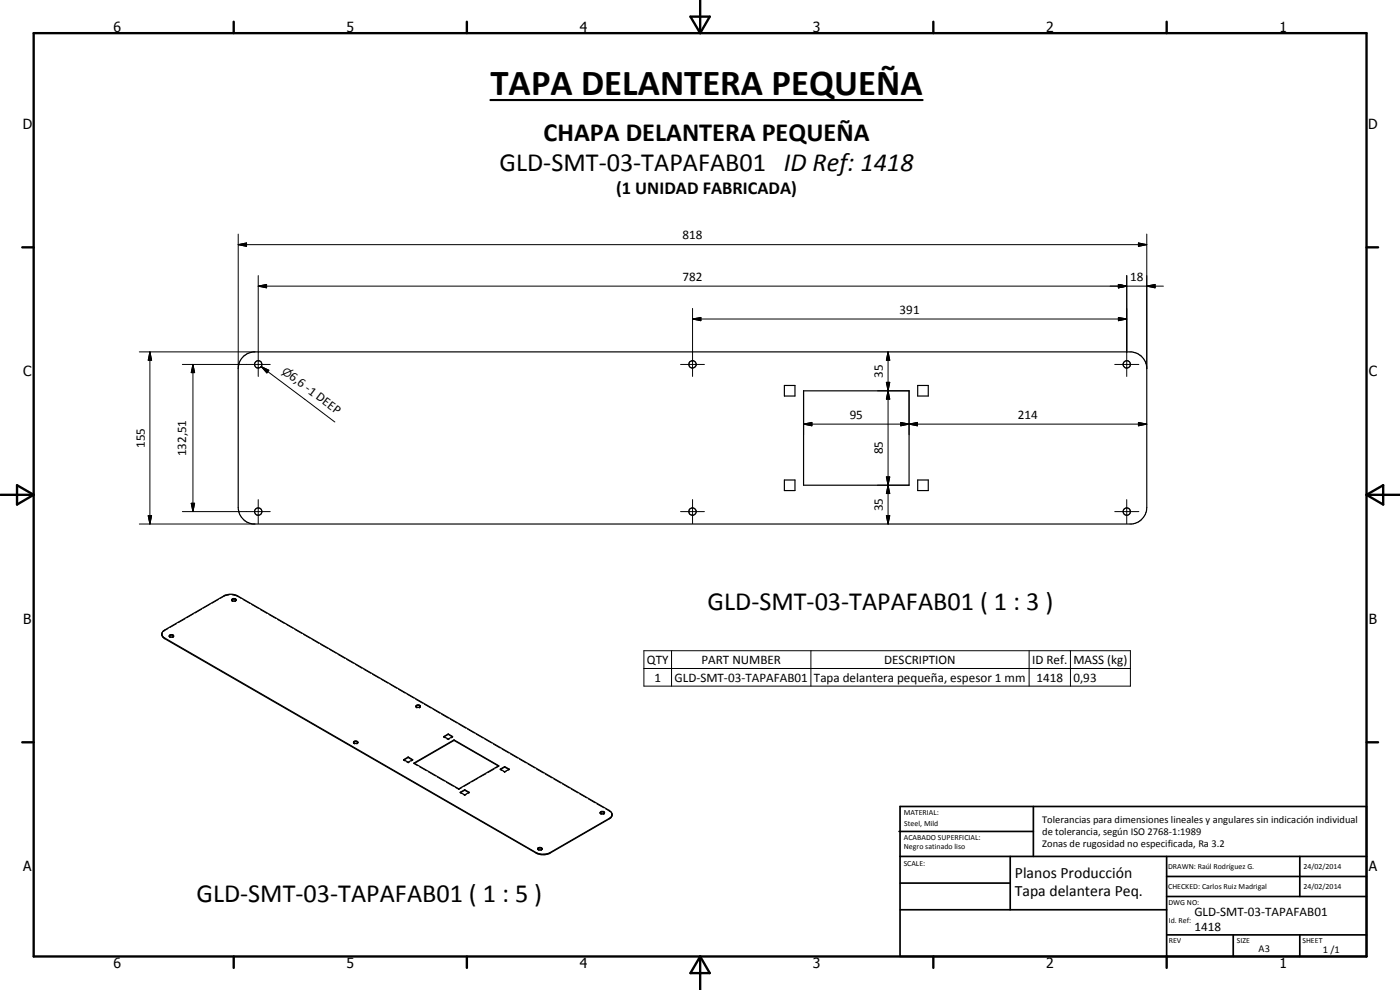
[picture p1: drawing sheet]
<svg xmlns="http://www.w3.org/2000/svg" width="420mm" height="297mm" viewBox="0 0 420 297" stroke-linecap="round" stroke-linejoin="round" font-family="sans-serif">
<g fill="none" stroke="#000" stroke-width=".35">
<path d="M73.1 106.8a5.2 5.2 0 0 1 2.9-1.2h263.7a5 5 0 0 1 4.5 5v41.7a5 5 0 0 1-4.5 4.9h-263.7a5 5 0 0 1-4.5-4.9v-41.7l.4-2.1zM235.4 115.7h3.2v3.1h-3.2zM241.2 117.3h31.6v28.3h-31.6zM275.4 115.7h3.2v3.1h-3.2zM235.4 144h3.2v3.2h-3.2zM275.4 144h3.2v3.2h-3.2zM69.5 179.9a.7 .7 0 0 1 .7-.3 .7 .7 0 0 1 .6 .5 .73 .73 0 0 1-1.3-.2zM48.5 190.2l.7 1.1 111.7 64.5a4.6 4.6 0 0 0 4.2 0l17.7-10.2 .9-1M49 189.4l18.1-10.6a4.5 4.5 0 0 1 4.3 0l111.4 64.3a1.4 1.4 0 0 1 .9 1.3 1.4 1.4 0 0 1-.9 1.3l-17.7 10.2a4.6 4.6 0 0 1-4.2 0l-111.5-64.3a1.4 1.4 0 0 1-.4-2.2zM50.8 190.9a.75 .75 0 0 1 1.3 0M50.9 190.6a.69 .69 0 0 1 .7-.2 .69 .69 0 0 1 .5 .5 .7 .7 0 0 1-.7 .3 .7 .7 0 0 1-.5-.6zM69.5 180l.6-.3 .7 .3"/>
<path d="M124.9 212l.5-.3 .7 .3M124.9 211.7a.67 .67 0 0 1 .7-.2 .67 .67 0 0 1 .5 .5 .74 .74 0 0 1-1.3-.2zM106.1 222.8a.82 .82 0 0 1 1.3 0M106.2 222.5l.6-.2 .6 .3a.68 .68 0 0 1-.6 .5 .68 .68 0 0 1-.7-.5zM121.1 227.9l1.4-.8 1.4 .8-1.4 .8zM122.5 227.3l-1.2 .7M122.5 227.1v.2M122.5 227.3l1.2 .7M124.2 228.9l12.1-6.9 13.4 7.7-12 7zM133.2 221l1.3-.8 1.3 .8-1.3 .7zM134.5 220.3l-1.2 .8M134.5 220.2v.1"/>
<path d="M134.5 220.3l1.2 .8M136.3 222.2l-11.9 6.8M136.3 222v.2M136.3 222.2l13.3 7.6M138.1 237.7l1.4-.8 1.3 .8-1.3 .8zM139.5 237.1l-1.3 .7M139.5 236.9v.2M139.5 237.1l1.2 .7M150.1 230.8l1.4-.8 1.3 .8-1.3 .8zM151.5 230.2l-1.2 .6M151.5 230v.2M151.5 230.2l1.2 .6"/>
<path d="M161.4 254.7l.3-.3h.6l.4 .3M161.4 254.4a.64 .64 0 0 1 .8-.2 .64 .64 0 0 1 .4 .6l-.7 .2-.5-.2zM180.2 243.9a.81 .81 0 0 1 1.2 0M180.2 243.6l1-.1a.51 .51 0 0 1-.1 .7 .51 .51 0 0 1-.7-.1l-.2-.1z"/>
<circle cx="77.5" cy="109.3" r="1.1"/>
<circle cx="207.8" cy="109.3" r="1.08"/>
<circle cx="338.2" cy="109.3" r="1.1"/>
<circle cx="77.5" cy="153.5" r="1.11"/>
<circle cx="207.8" cy="153.5" r="1.11"/>
<circle cx="338.2" cy="153.5" r="1.1"/>
</g>
<g fill="none" stroke="#000" stroke-width=".3">
<path d="M71.5 73.4l2.5-.5v1zM71.5 73.4h272.7M71.5 70.2v40.4M341.7 72.9l2.5 .5-2.5 .5zM344.2 70.2v40.4M77.5 85.9l2.5-.6v1.1zM77.5 82.7v30.2M77.5 85.9h271.7M207.8 95.7l2.5-.5v1zM207.8 92.5v20.4M207.8 95.7h130.3M335.6 85.3l2.5 .6-2.5 .5z"/>
<path d="M335.6 95.2l2.5 .5-2.5 .5zM338.1 82.7v30.2M344.2 85.9l2.5-.6v1.1zM41.8 105.6h34.7M45 105.6l.5 2.5h-1zM45 105.6v51.6M54.7 109.3h26.4M57.9 109.3l.5 2.5h-1zM57.9 109.3v44.2M78.4 110l2.3 1.1-.6 .8zM78.4 110l22.1 16.6M204.2 109.3h7.2"/>
<path d="M241.2 117.3v13.1M263.3 117.3h9.5v13.1M266 114.7h1l-.5 2.6zM266 114.7h1l-1 5.1h1zM266.5 117.3l.5 2.5h-1zM266.5 105.6l.5 2.5h-1zM266.5 105.6v51.6M334.5 109.3h7.3M241.2 127.3l2.5-.6v1.1zM241.2 127.3h103M270.3 126.7l2.5 .6-2.5 .5zM270.3 126.7l5 1.1v-1.1l-5 1.1z"/>
<path d="M272.8 127.3l2.5-.6v1.1zM341.7 126.7l2.5 .6-2.5 .5zM41.8 157.2h34.7M44.5 154.7h1l-.5 2.5zM54.7 153.5h26.4M57.4 151h1l-.5 2.5zM77.5 149.9v7.2M204.2 153.5h7.2M207.8 149.9v7.2M263.3 145.6h9.5M266 143.1h1l-.5 2.5zM266 154.7h1l-.5 2.5z"/>
<path d="M266 143.1l1 5h-1l1-5zM266.5 145.6l.5 2.5h-1zM334.5 153.5h7.3M338.1 149.9v7.2M65.6 179.8l-2 1.2M68.8 178.5l-1.4 .3-1.3 .7M69.5 180l.4 .5M69.7 178.5l1.4 .3 1.3 .8M70.9 180h.1M72.9 179.9l2.1 1.2M48.7 189.9l-.2 .5M50.4 188.6l-1.4 .9"/>
<path d="M50.8 191l.3 .3M50.8 190.8v.1M50.8 190.9v.1M51.1 191.3h.1M52.1 190.8l-.3 .5M53 187.1l-2 1.2M55.5 185.7l-2 1.1M58 184.2l-2 1.2M60.5 182.8l-2 1.1M63.1 181.3l-2.1 1.2M70.5 180.5h.1M70.8 180l-.2 .5"/>
<path d="M75.5 181.4l2.1 1.1M78.1 182.9l2.1 1.2M80.7 184.4l2.1 1.1M83.3 185.8l2.1 1.3M85.9 187.3l2.1 1.2M88.5 188.8l2 1.2M91 190.3l2.1 1.2M93.6 191.8l2.1 1.2M96.2 193.3l2.1 1.2M98.8 194.8l2.1 1.2M101.4 196.3l2.1 1.2M104 197.8l2.1 1.2"/>
<path d="M106.6 199.3l2.1 1.2M193.2 195.2h146v10.7h-146zM201.5 195.2v10.7M243.4 195.2v10.7M308.9 195.2v10.7M321.3 195.2v10.7M109.2 200.8l2.1 1.2M111.8 202.3l2.1 1.2M114.4 203.8l2 1.2M117 205.3l2 1.2M119.6 206.8l2 1.2M122.2 208.3l2 1.2"/>
<path d="M124.7 209.8l2.1 1.2M124.8 211.9v.1M124.9 212l.2 .4M125.1 212.4h.1M126.1 211.9v.3l-.3 .2M127.3 211.3l2.1 1.2M130 212.8l2 1.2M132.5 214.3l2.1 1.2M135.1 215.8l2.1 1.2M137.7 217.3l2.1 1.2M140.3 218.7l2.1 1.3M193.2 200.6h146"/>
<path d="M106.1 222.9l.4 .3M106.1 222.7v.2M106.1 222.8v.1M107.4 222.7l-.4 .5M121.1 227.9v.2M121.1 228.1l.5 .2M121.2 228l-.1 .1M121.2 228h.1M122 228.6l.5 .3M122.5 228.7v.2M122.9 228.6l-.4 .3M123.7 228h.1"/>
<path d="M123.8 228l.1 .1M123.9 227.9v.2M123.9 228.1l-.5 .2M124.2 228.9v.2M124.2 229.1l1.1 .6M124.3 229.1h-.1M124.4 229h.1M125.9 230l2.1 1.3M128.6 231.6l2.1 1.2M131.2 233.1l2.2 1.3M133.2 221h.1M133.2 221.1l.4 .3"/>
<path d="M133.3 221.1h.1M133.9 234.7l2.2 1.2M134.1 221.7l.4 .2M134.5 221.7v.1M134.5 221.9h.1M134.9 221.7l-.4 .2M135.7 221.1h.1M135.8 221h.1M135.8 221.1h.1M135.8 221.1l-.4 .3M136.6 236.2l1.1 .7M137.7 236.7v.2"/>
<path d="M138.1 237.7h.1M138.1 237.8v.1M138.1 237.9l.4 .2M138.2 237.8h.1M138.6 236.3l-.9 .6M139 238.4l.5 .2M139.5 238.5v.1M139.9 238.4l-.4 .2M140.7 237.8h.1M140.7 237.9h.1M140.8 237.7h.1M140.8 237.9l-.4 .2"/>
<path d="M141 234.9l-1.9 1.1M142.9 220.3l2.1 1.1M143.5 233.5l-1.9 1.1M145.5 221.7l2.1 1.2M145.9 232.2l-2 1M148.1 223.3l2 1.2M148.3 230.8l-2 1.1M149.6 229.8v.1M149.7 229.7v.1M149.7 229.9h.1M149.7 229.9l-1 .6M150.1 230.8h.1"/>
<path d="M150.1 230.9h.1M150.1 230.9l.5 .3M150.3 230.8l-.2 .1M150.7 224.7l2 1.2M151 231.4l.5 .3M151.5 231.6v.1M151.9 231.4l-.4 .3M152.7 230.8l.1 .1M152.8 230.8h.1M152.8 230.9h.1M152.8 230.9l-.5 .3M153.2 226.2l2.2 1.3"/>
<path d="M155.9 227.8l2 1.1M158.4 229.2l2.1 1.2M161 230.8l2.1 1.1M163.6 232.2l2.1 1.2M166.2 233.7l2.1 1.2M168.8 235.2l2.1 1.2M171.4 236.7l2.1 1.2M174 238.2l2.1 1.2M176.6 239.7l2 1.2M161.4 254.8l.3 .3M161.4 254.6v.1M161.4 254.8h.1"/>
<path d="M161.4 254.7v.1M162.7 254.6l-.4 .5M179.1 241.2l2.2 1.2M180.1 244l.4 .3M180.1 243.8v.2M180.2 243.9l-.1 .1M181.1 244.3h.1M181.4 243.8l-.3 .5M181.8 242.7l1.4 .9M183.5 244l.2 .5"/>
</g>
<g fill="none" stroke="#000" stroke-width=".71">
<path d="M10.1 9.9h400v277.1h-400zM70.1 6.5v3.4M140.1 6.5v3.4M207.2 5h5.8l-2.9 4.9zM210.1 0v9.9M280.1 6.5v3.4M350.1 6.5v3.4M6.7 74.2h3.4M410.1 74.2h3.5M.1 148.5h10M5.1 145.6l5 2.9-5 2.9zM410.1 148.5h10"/>
<path d="M410.1 148.5l5-2.9v5.8zM6.7 222.7h3.4M410.1 222.7h3.5M70.1 287v3.4M140.1 287v3.4M210.1 287v10M210.1 287l2.9 5h-5.8zM280.1 287v3.4M350.1 287v3.4"/>
</g>
<g fill="none" stroke="#000" stroke-width=".51">
<path d="M269.8 249.5h40.3M270.1 242h140v45h-140zM270.1 257h140M303.2 257v16M310.1 242v15M350.1 257v30M390.1 257v12M270.1 265h33.1M270.1 273h80M350.1 269h60M350.1 263h60M350.1 280.5h60"/>
<path d="M370.1 280.5v6.5M390.1 280.5v6.5"/>
</g>
<path d="M147.2 30h129.7" fill="none" stroke="#000" stroke-width=".63"/>
<g fill="#000">
<path d="M71.5 73.4l2.5-.5v1zM341.7 72.9l2.5 .5-2.5 .5zM77.5 85.9l2.5-.6v1.1zM207.8 95.7l2.5-.5v1zM335.6 85.3l2.5 .6-2.5 .5zM335.6 95.2l2.5 .5-2.5 .5zM344.2 85.9l2.5-.6v1.1zM45 105.6l.5 2.5h-1zM57.9 109.3l.5 2.5h-1zM78.4 110l2.3 1.1-.6 .8zM266 114.7h1l-.5 2.6zM266.5 117.3l.5 2.5h-1z"/>
<path d="M266.5 105.6l.5 2.5h-1zM241.2 127.3l2.5-.6v1.1zM270.3 126.7l2.5 .6-2.5 .5zM272.8 127.3l2.5-.6v1.1zM341.7 126.7l2.5 .6-2.5 .5zM44.5 154.7h1l-.5 2.5zM57.4 151h1l-.5 2.5zM266 143.1h1l-.5 2.5zM266 154.7h1l-.5 2.5zM266.5 145.6l.5 2.5h-1z"/>
</g>
<text font-size="11" x="147.2" y="28.5">TAPA DELANTERA PEQUEÑA</text>
<g font-size="7.9">
<text x="163.1" y="42.2">CHAPA DELANTERA PEQUEÑA</text>
<text x="149.9" y="51.2">GLD-SMT-03-TAPAFAB01 ID Ref: 1418</text>
<text x="212.3" y="182.9">GLD-SMT-03-TAPAFAB01 ( 1 : 3 )</text>
<text x="59" y="270.8">GLD-SMT-03-TAPAFAB01 ( 1 : 5 )</text>
</g>
<text font-size="5.5" x="184.9" y="58.3">(1 UNIDAD FABRICADA)</text>
<g font-size="4.7">
<text x="304.6" y="263.5">Planos Producción</text>
<text x="304.6" y="268.9">Tapa delantera Peq.</text>
</g>
<g font-size="4.2">
<text x="34" y="9.6">6</text>
<text x="104" y="9.6">5</text>
<text x="174" y="9.6">4</text>
<text x="244" y="9.6">3</text>
<text x="314" y="9.6">2</text>
<text x="384" y="9.6">1</text>
<text x="6.8" y="38.7">D</text>
<text x="410.6" y="38.7">D</text>
<text x="7" y="112.9">C</text>
<text x="410.8" y="112.9">C</text>
<text x="7" y="187.1">B</text>
<text x="410.8" y="187.1">B</text>
<text x="7" y="261.4">A</text>
<text x="410.8" y="261.4">A</text>
<text x="34" y="290.4">6</text>
<text x="104" y="290.4">5</text>
<text x="174" y="290.4">4</text>
<text x="244" y="290.4">3</text>
<text x="314" y="290.4">2</text>
<text x="384" y="290.4">1</text>
</g>
<g font-size="3.9">
<text x="204.8" y="71.8">818</text>
<text x="204.8" y="84.3">782</text>
<text x="339.2" y="84.3">18</text>
<text x="270" y="94.2">391</text>
<text x="86.6" y="113.5" transform="rotate(37 86.6 113.5)">6,6 -1 DEEP</text>
<text x="265" y="113.5" transform="rotate(-90 265 113.5)">35</text>
<text x="255" y="125.7">95</text>
<text x="305.5" y="125.7">214</text>
<text x="43.5" y="134.5" transform="rotate(-90 43.5 134.5)">155</text>
<text x="55.9" y="136.9" transform="rotate(-90 55.9 136.9)">132,51</text>
<text x="265" y="136.3" transform="rotate(-90 265 136.3)">85</text>
<text x="265" y="153.4" transform="rotate(-90 265 153.4)">35</text>
<text x="194.2" y="199.2">QTY</text>
<text x="210.5" y="199.2">PART NUMBER</text>
<text x="265.4" y="199.2">DESCRIPTION</text>
<text x="309.7" y="199.3">ID Ref.</text>
<text x="322.1" y="199.3">MASS (kg)</text>
<text x="196.4" y="204.5">1</text>
<text x="202.5" y="204.5">GLD-SMT-03-TAPAFAB01</text>
<text x="244.3" y="204.6">Tapa delantera pequeña, espesor 1 mm</text>
<text x="311.1" y="204.5">1418</text>
<text x="322.1" y="204.5">0,93</text>
<text x="358.5" y="275">GLD-SMT-03-TAPAFAB01</text>
<text x="358.5" y="279.4">1418</text>
</g>
<text font-size="3.3" x="84.4" y="111.8" transform="rotate(37 84.4 111.8)">n</text>
<g font-size="3.1">
<text x="312.7" y="246.8">Tolerancias para dimensiones lineales y angulares sin indicación individual</text>
<text x="312.7" y="250.4">de tolerancia, según ISO 2768-1:1989</text>
<text x="312.7" y="254">Zonas de rugosidad no especificada, Ra 3.2</text>
<text x="377.7" y="285.6">A3</text>
<text x="397" y="285.9">1 /1</text>
</g>
<g font-size="2.4">
<text x="271.2" y="244.4">MATERIAL:</text>
<text x="271.3" y="252">ACABADO SUPERFICIAL:</text>
<text x="271.4" y="247.9">Steel, Mild</text>
<text x="271.3" y="254.6">Negro satinado liso</text>
<text x="271.2" y="259.7">SCALE:</text>
<text x="350.6" y="260.8">DRAWN: Raúl Rodríguez G.</text>
<text x="391.2" y="260.6">24/02/2014</text>
<text x="350.6" y="266.9">CHECKED: Carlos Ruiz Madrigal</text>
<text x="391.2" y="266.7">24/02/2014</text>
<text x="350.6" y="271.4">DWG NO:</text>
<text x="350.8" y="276.9">Id. Ref:</text>
<text x="350.8" y="282.8">REV</text>
<text x="371.2" y="282.9">SIZE</text>
<text x="390.9" y="282.9">SHEET</text>
</g>
</svg>
